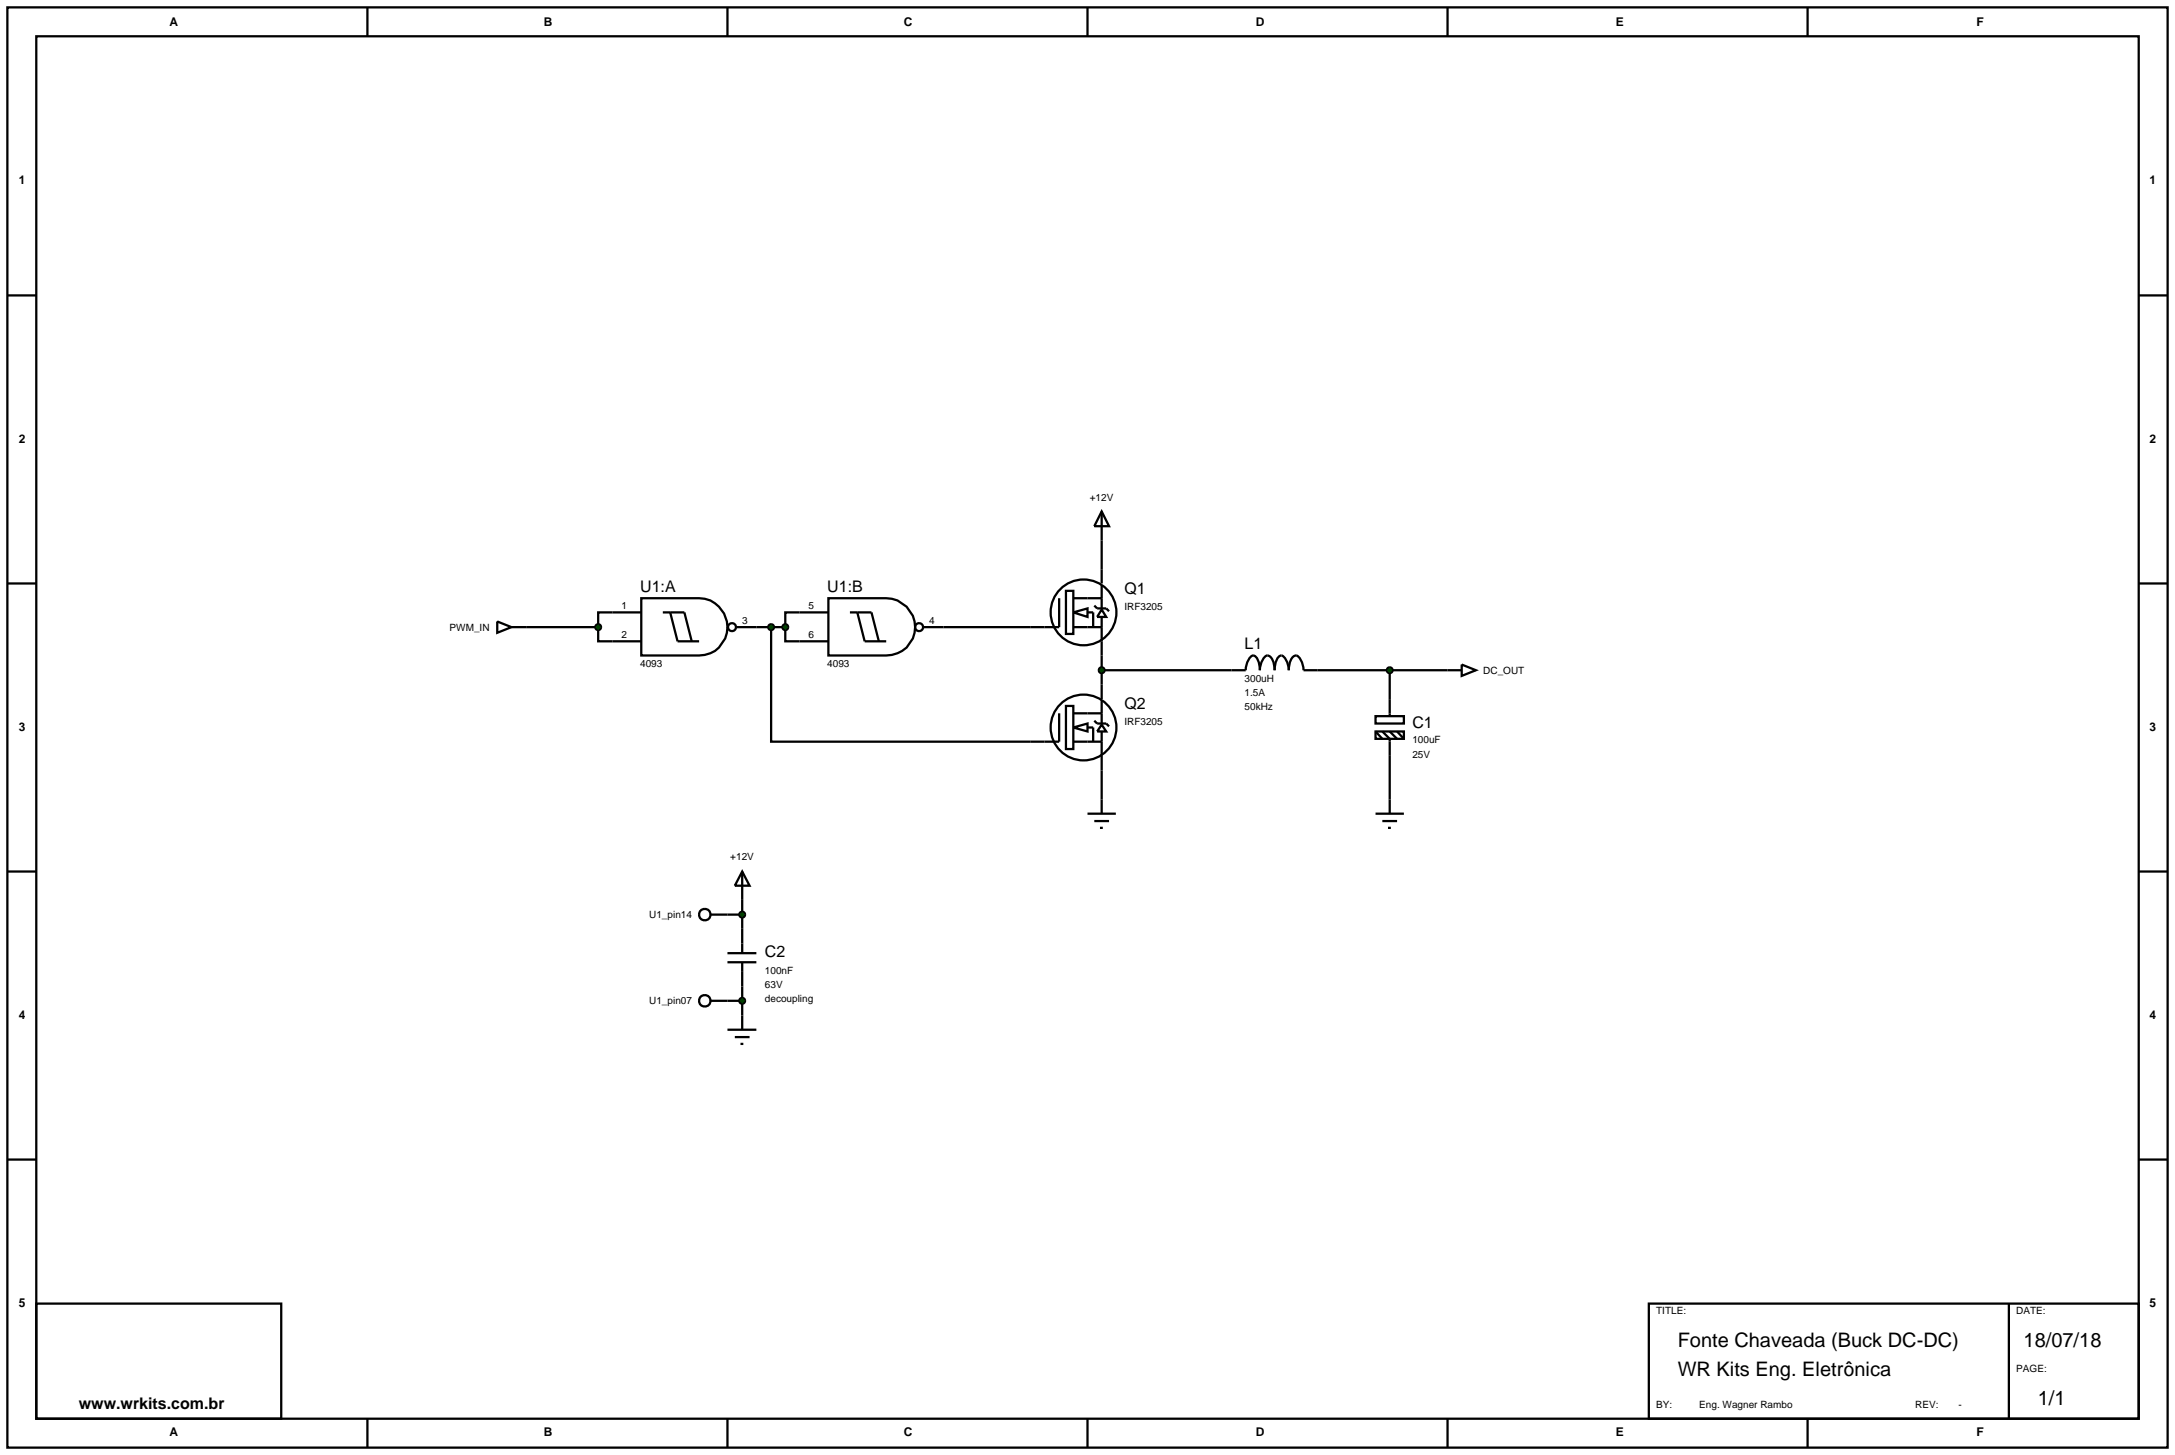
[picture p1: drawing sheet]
<svg xmlns="http://www.w3.org/2000/svg" width="384mm" height="257mm" viewBox="0 0 384 257" stroke-linecap="round" stroke-linejoin="round" font-family="sans-serif">
<g fill="none" stroke="#000" stroke-width=".4">
<path d="M1.3 1.3h381v254h-381zM6.4 6.4h370.8v243.8h-370.8zM64.8 1.3v5.1M128.3 1.3v5.1M191.8 1.3v5.1M255.3 1.3v5.1M318.8 1.3v5.1M1.3 52.1h5.1M377.2 52.1h5.1M194.3 90.2l1.3 2.6h-2.6zM194.3 90.2v12.7M1.3 102.9h5.1"/>
<path d="M87.7 109.6l2.5 1-2.5 1zM90.2 110.6h15.3M105.5 110.6v2.5h2.5M108 108h-2.5v2.6M133.4 110.6h5.1M136 110.6v20.2h50.8v-5M138.5 110.6v2.5h2.5M141 108h-2.5v2.6M186.8 105.5v5.1h-20.4M188 104.2h1.3v7.6h-1.3zM189.3 108l2.5-.7v1.5zM189.3 110.6h5"/>
<path d="M189.3 105.5h5M191.8 108h1v2.6M193 106.8l.5 .5h1.6l.5 .5M194.3 107.5l.8 1.3h-1.6zM194.3 118.2h25.4a2.79 2.79 0 0 1 1.3-2.6 1.5 1.5 0 0 1 1 1.3l.2 1.3a2.79 2.79 0 0 1 1.3-2.6 1.5 1.5 0 0 1 1.1 1.3l.2 1.3a3.4 3.4 0 0 1 .9-2.5l.3-.1a2.79 2.79 0 0 1 1.3 2.6 3.2 3.2 0 0 1 .9-2.5 .9 .9 0 0 1 1.2 .7l.4 1.2 .1 .6h25.4M194.3 103.2v4.1M194.3 108.8v14.5M245.1 118.2v5.1M377.2 102.9h5.1M188 124.5h1.3v7.6h-1.3zM189.3 128.3l2.5-.7v1.4zM189.3 130.8h5"/>
<path d="M189.3 125.8h5M191.8 128.3h1v2.5M193 127.1l.5 .5h1.6l.5 .5M194.3 127.8l.8 1.2h-1.6zM194.3 123.5v4.1M194.3 129v14.5M245.1 133.3v7.7M1.3 153.7h5.1M130.9 158.7v5.1M191.8 143.5h5M193 144.8h2.6M194 146h.5"/>
<path d="M377.2 153.7h5.1M128.3 161.3h2.6M128.3 176.5h2.6M130.9 174v5.1M1.3 204.5h5.1M377.2 204.5h5.1M6.4 229.9h43.2v20.3h-43.2zM290.8 229.9h86.4v20.3h-86.4zM354.3 229.9v20.3M64.8 250.2v5.1M128.3 250.2v5.1M191.8 250.2v5.1"/>
<path d="M255.3 250.2v5.1M318.8 250.2v5.1"/>
<circle cx="191.1" cy="108" r="5.8"/>
<circle cx="191.1" cy="128.3" r="5.8"/>
</g>
<path d="M193.9 117.9l.4-.2-.5 .5zM194.3 117.7l.4 .2 .1 .3zM194.3 118.7l.5-.5-.1 .3zM193.8 118.2l.5 .5-.3-.1z" fill="#004000" stroke="#000" stroke-width=".4"/>
<path d="M193.8 118.2l.5-.5 .5 .5-.5 .5z" fill="#004000"/>
<g fill="none" stroke="#000" stroke-width=".4">
<path d="M255.3 118.2h2.5M257.8 117.2l2.5 1-2.5 1zM242.6 126.3h5v1.3h-5zM242.6 129h5v1.3h-5zM242.6 129l1.2 1.3M243.8 129l1.3 1.3v3M245.1 123.3v3M245.1 129l1.3 1.3M246.4 129l1.2 1.3M242.6 143.5h5M243.8 144.8h2.6M244.8 146h.5"/>
<path d="M245.1 141v2.5"/>
</g>
<path d="M244.7 117.9l.4-.2-.5 .5zM245.1 117.7l.4 .2 .1 .3zM245.1 118.7l.5-.5-.1 .3zM244.6 118.2l.5 .5-.3-.1z" fill="#004000" stroke="#000" stroke-width=".4"/>
<path d="M244.6 118.2l.5-.5 .5 .5-.5 .5z" fill="#004000"/>
<g fill="none" stroke="#000" stroke-width=".4">
<path d="M130.9 153.7l1.3 2.5h-2.6zM130.9 153.7v5M125.3 161.3h3M125.3 176.5h3M128.3 169.7h5.1M128.3 168.1h5.1M130.9 163.8v4.3M130.9 169.7v4.3M130.9 179.1v2.5M128.3 181.6h5.1M129.6 182.9h2.6M130.6 184.1h.5"/>
<circle cx="124.3" cy="176.5" r="1.01"/>
<circle cx="124.3" cy="161.3" r="1.01"/>
</g>
<g fill="#004000" stroke="#000" stroke-width=".4">
<path d="M130.5 161l.4-.2-.5 .5zM130.9 160.8l.3 .1 .2 .4zM131.4 161.3l-.2 .4-.3 .1zM130.4 161.3l.5 .5-.4-.2z"/>
<path d="M130.5 176.2l.4-.2-.5 .5zM130.9 176l.3 .1 .2 .4zM131.4 176.5l-.2 .4-.3 .1zM130.4 176.5l.5 .5-.3-.1z"/>
</g>
<g fill="#004000">
<path d="M130.4 161.3l.5-.5 .5 .5-.5 .5z"/>
<path d="M130.9 176l.5 .5-.5 .5-.5-.5z"/>
</g>
<g fill="none" stroke="#000" stroke-width=".4">
<path d="M108 108h5.1M108 113.1h5.1M113.1 105.5h10.2a5.1 5.1 0 0 1 5 5 5.1 5.1 0 0 1-5 5.1h-10.2zM116.9 108h3.8l1.3 5.1M118.2 108l1.3 5.1h3.8M129.9 110.6h3.5M141 108h5.1M141 113.1h5.1M146.1 105.5h10.2a5.1 5.1 0 0 1 5.1 5 5.1 5.1 0 0 1-5.1 5.1h-10.2zM149.9 108h3.8l1.3 5.1M151.2 108l1.3 5.1h3.8M162.9 110.6h3.5"/>
<circle cx="129.1" cy="110.6" r=".7"/>
<circle cx="162.1" cy="110.6" r=".7"/>
</g>
<g fill="#004000" stroke="#000" stroke-width=".4">
<path d="M105.2 110.2l.3-.1-.5 .5zM105.5 110.1l.3 .1 .2 .4zM106 110.6l-.2 .4-.3 .1zM105 110.6l.5 .5-.3-.1z"/>
<path d="M138.2 110.2l.3-.1-.5 .5zM138.5 110.1l.3 .1 .2 .4zM138.5 111.1l.5-.5-.2 .4zM138 110.6l.5 .5-.3-.1z"/>
<path d="M135.6 110.3l.4-.2-.5 .5zM136 110.1l.4 .2 .1 .3zM136.5 110.6l-.1 .3-.4 .2zM135.5 110.6l.5 .5-.3-.1z"/>
</g>
<g fill="#004000">
<path d="M105.5 110.1l.5 .5-.5 .5-.5-.5z"/>
<path d="M138.5 110.1l.5 .5-.5 .5-.5-.5z"/>
<path d="M135.5 110.6l.5-.5 .5 .5-.5 .5z"/>
</g>
<g font-size="3.5">
<text x="295.9" y="237.6">Fonte Chaveada (Buck DC-DC)</text>
<text x="356.9" y="237.6">18/07/18</text>
<text x="295.9" y="242.7">WR Kits Eng. Eletrônica</text>
<text x="359.4" y="247.8">1/1</text>
</g>
<g font-size="2.8">
<text x="112.9" y="104.4">U1:A</text>
<text x="145.9" y="104.4">U1:B</text>
<text x="198.3" y="104.8">Q1</text>
<text x="219.5" y="114.5">L1</text>
<text x="198.3" y="125.1">Q2</text>
<text x="249.1" y="128.4">C1</text>
<text x="134.9" y="168.9">C2</text>
<text x="13.9" y="248.5">www.wrkits.com.br</text>
</g>
<g font-size="2.1">
<text x="29.9" y="4.5">A</text>
<text x="95.9" y="4.5">B</text>
<text x="159.4" y="4.5">C</text>
<text x="221.5" y="4.5">D</text>
<text x="285" y="4.5">E</text>
<text x="348.6" y="4.5">F</text>
<text x="3.3" y="32.4">1</text>
<text x="379.1" y="32.4">1</text>
<text x="3.3" y="78.1">2</text>
<text x="379.1" y="78.1">2</text>
<text x="3.3" y="128.9">3</text>
<text x="379.1" y="128.9">3</text>
<text x="3.3" y="179.7">4</text>
<text x="379.1" y="179.7">4</text>
<text x="3.3" y="230.5">5</text>
<text x="379.1" y="230.5">5</text>
<text x="29.9" y="253.3">A</text>
<text x="95.9" y="253.3">B</text>
<text x="159.4" y="253.3">C</text>
<text x="221.5" y="253.3">D</text>
<text x="285" y="253.3">E</text>
<text x="348.6" y="253.3">F</text>
</g>
<g font-size="1.8">
<text x="192.2" y="88.3">+12V</text>
<text x="109.6" y="107.4">1</text>
<text x="142.6" y="107.4">5</text>
<text x="198.3" y="107.6">IRF3205</text>
<text x="79.3" y="111.2">PWM_IN</text>
<text x="109.6" y="112.5">2</text>
<text x="130.9" y="110">3</text>
<text x="142.6" y="112.5">6</text>
<text x="163.9" y="110">4</text>
<text x="112.9" y="117.7">4093</text>
<text x="145.9" y="117.7">4093</text>
<text x="261.6" y="118.8">DC_OUT</text>
<text x="219.5" y="120.2">300uH</text>
<text x="219.5" y="122.7">1.5A</text>
<text x="219.5" y="125.3">50kHz</text>
<text x="198.3" y="127.9">IRF3205</text>
<text x="249.1" y="131.1">100uF</text>
<text x="249.1" y="133.7">25V</text>
<text x="128.8" y="151.7">+12V</text>
<text x="114.5" y="161.9">U1_pin14</text>
<text x="134.9" y="171.8">100nF</text>
<text x="114.5" y="177.1">U1_pin07</text>
<text x="134.9" y="174.3">63V</text>
<text x="134.9" y="176.8">decoupling</text>
<text x="292.1" y="231.8">TITLE:</text>
<text x="355.6" y="231.8">DATE:</text>
<text x="355.6" y="242">PAGE:</text>
<text x="292.1" y="248.3">BY:</text>
<text x="299.7" y="248.3">Eng. Wagner Rambo</text>
<text x="337.8" y="248.3">REV:</text>
<text x="345.4" y="248.3">-</text>
</g>
</svg>
